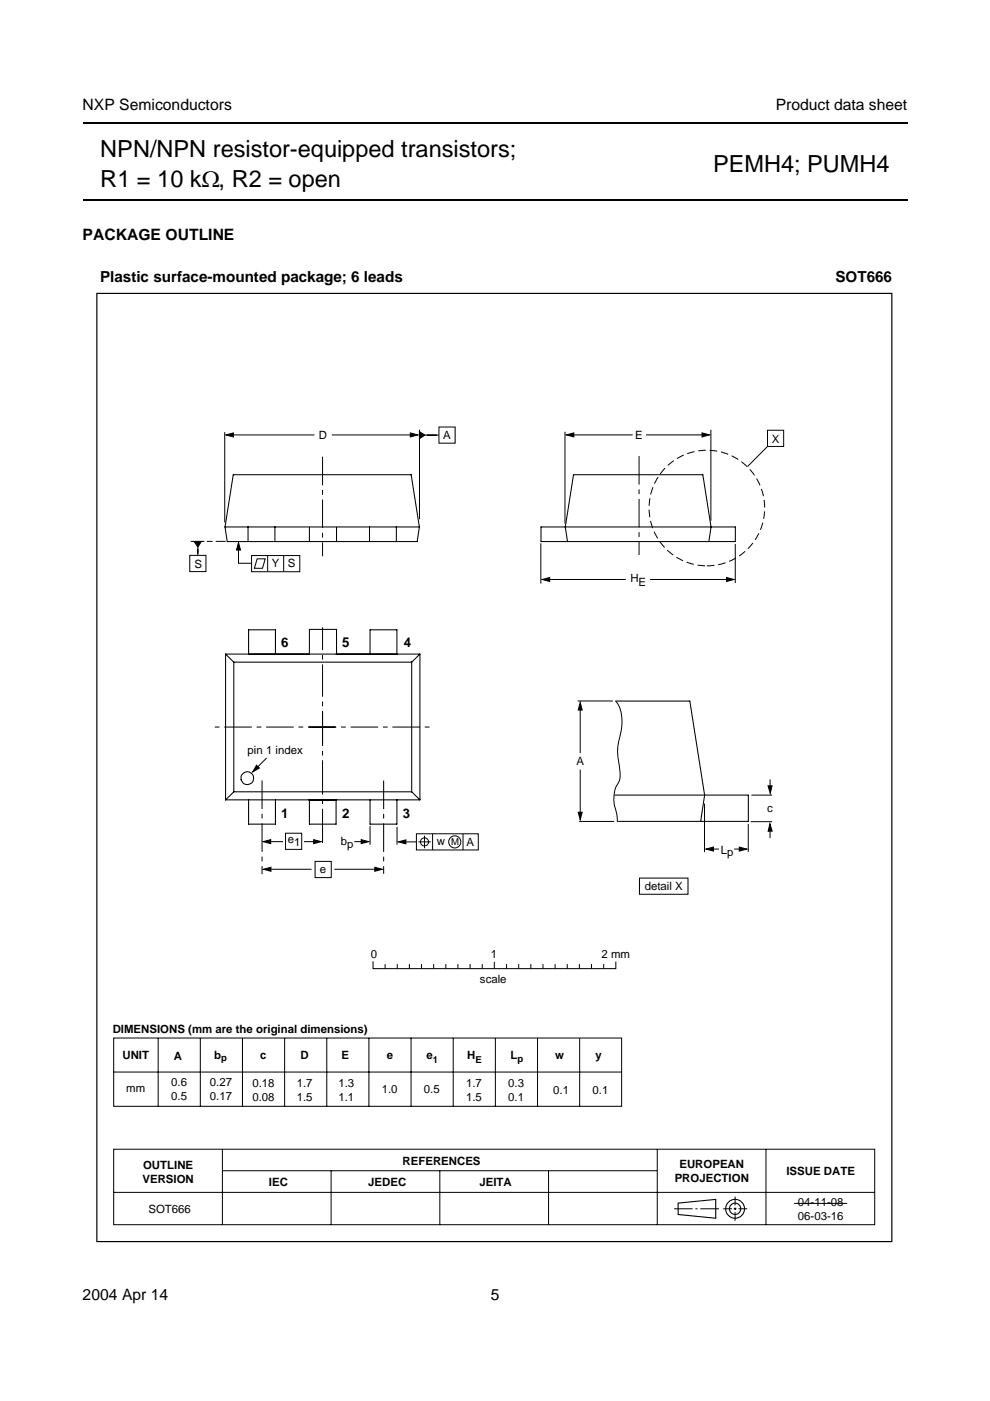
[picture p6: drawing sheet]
<svg xmlns="http://www.w3.org/2000/svg" width="210mm" height="297mm" viewBox="0 0 210 297" stroke-linecap="round" stroke-linejoin="round" font-family="sans-serif">
<path d="M17.5 26.1h174.9M17.5 42.4h174.9" fill="none" stroke="#000" stroke-width=".42"/>
<path d="M20.4 56.7h169.1v207h-169.1z" fill="#fff"/>
<g fill="none" stroke="#000" stroke-width=".21">
<path d="M47.6 91.6v19.2M48.9 92.2h17.8M70.4 92.2h17.3M88.9 91.1v19M89.5 92.2h3.5M93.1 90.5h3.4v3.5h-3.4zM119.8 91.5v19.5M120.8 92.2h13.4M137 92.2h12.6M150.7 91.1v19.3M162.7 91.2h3.5v3.5h-3.5zM162.7 94.7l-4.2 4.2"/>
<path d="M40.2 117.8h3.5v3.4h-3.5zM40.4 114.8h2.9M41.9 115.4v2.3M43.9 114.8h1.2M45.8 114.8h2M50.6 116v3.4h2.6M53.3 117.8h10.3v3.4h-10.3zM54.5 118.5h1.7l-.5 2h-1.8zM56.8 117.8v3.3M60.1 117.8v3.3M114.7 115.2v8.5M155.9 115.3v8.3"/>
<path d="M115.8 122.9h16.9M137.8 122.9h16.8M122.5 148.6h7.4M123 150v9.7M130.5 148.7h.1a8.4 8.4 0 0 1 .8 7.5l-.3 1.4a12.2 12.2 0 0 0 .3 5.2 4.7 4.7 0 0 1-.3 3.3 7.3 7.3 0 0 0-.3 6.5l.1 1.6M56.5 160.7l-2.3 2.3M56.7 178.4h3.3M60.5 176.7h3.5v3.4h-3.5zM64.4 178.4h2.9M75.1 178.4h2.2M78.5 175.1v4M84.2 175.3v3.8"/>
<path d="M85.3 178.5h3M88.3 176.8h13.1v3.4h-13.1zM88.7 178.5h2.6M90 177.2v2.6M91.7 176.8v3.4M98.2 176.8v3.4M122.8 174.2h7.4M123 163.2v9.6M149.4 170.4v10.3M158.6 174.7v5.9M159.2 174.2h4.5M159.3 168.6h4.4"/>
<path d="M163.3 175.6v2.1M163.3 165.3v2.4M56.7 184.3h9.4M66.8 182.6h3.4v3.5h-3.4zM70.9 184.3h9.3M135.6 186.2h10.3v3.4h-10.3zM150.6 180h1.8M155.7 180h1.5M79.1 203.9v1.5h51.5v-1.4M81.7 204.5v.8M84.2 204.5v.8M86.8 204.5v.8"/>
<path d="M89.4 204.5v.8M91.9 204.5v.8M94.5 204.5v.8M97.1 204.5v.8M99.7 204.5v.8M102.2 204.5v.8M104.8 204v1.3M107.4 204.5v.8M110 204.5v.8M112.5 204.5v.8M115.1 204.5v.8M117.7 204.5v.8"/>
<path d="M120.3 204.5v.8M122.8 204.5v.8M125.4 204.5v.8M128 204.5v.8M24.1 220.1h107.7v14.5h-107.7zM24.1 227.3h107.7M33.5 220.1v14.5M42.5 220.1v14.5M51.4 220.1v14.5M60.3 220.1v14.5M69.3 220.1v14.5M78.2 220.1v14.5"/>
<path d="M87.2 220v14.6M96.1 220.1v14.5M105 220.1v14.5M114 220.1v14.5M122.9 220.2v14.4M24.1 243.7h161.4v16h-161.4zM24.1 252.8h161.4M47.2 243.7v16M47.2 248.2h92.1M70.2 248.2v11.5M93.3 248.2v11.5M116.3 248.2v11.5"/>
<path d="M139.4 243.7v16M142.9 256.3h3.9M147.4 256.3h.5M148.5 256.3h4M153.3 256.3h1.9M155.6 256.3h.5M155.9 253.7v1.9M155.9 256v.5M155.9 257v1.8M156.6 256.3h1.8M162.4 243.7v16M168.3 255.1h11.3"/>
<circle cx="90" cy="178.5" r=".86"/>
<circle cx="96.4" cy="178.5" r="1.29"/>
</g>
<g fill="none" stroke="#000" stroke-width=".23">
<path d="M143.8 255.1l8-.8v4l-8-.8z"/>
<circle cx="155.9" cy="256.3" r="2"/>
<circle cx="155.9" cy="256.3" r="1.2"/>
</g>
<g fill="#000" stroke="#000" stroke-width=".21">
<path d="M47.9 92.2l1.6-.4v.8zM87 91.8l1.6 .4-1.6 .4zM88.9 91.5l1.2 .7-1.2 .8zM120.1 92.2l1.6-.4v.8zM148.8 91.8l1.6 .4-1.6 .4zM41.2 114.8h1.5l-.8 1.2zM50.6 115l.4 1.6h-.9zM115 122.9l1.6-.5v.9zM154 122.4l1.6 .5-1.6 .4zM123 148.9l.4 1.6h-.8zM54.4 162.2l.6 .6-1.4 .9zM55.8 178.4l1.6-.4v.9z"/>
<path d="M66.5 178l1.6 .4-1.6 .5zM76.6 178l1.6 .4-1.6 .5zM84.5 178.5l1.6-.4v.8zM122.6 172.2h.8l-.4 1.6zM156.7 179.6l1.6 .4-1.6 .4zM163.2 174.6l.5 1.6h-.8zM162.8 166.6h.9l-.4 1.6zM55.9 184.3l1.5-.4v.8zM79.5 183.9l1.6 .4-1.6 .4zM149.7 180l1.6-.4v.8z"/>
</g>
<path d="M65.5 154.2h25.6M71.1 154.2h-26.2" fill="none" stroke="#000" stroke-width=".21" stroke-dasharray="5.8 1 1 1" stroke-linecap="butt"/>
<path d="M68.4 157.6v-24.6" fill="none" stroke="#000" stroke-width=".21" stroke-dasharray="6.9 1 1 1" stroke-linecap="butt"/>
<path d="M68.4 150.9v28.5" fill="none" stroke="#000" stroke-width=".21" stroke-dasharray="7.3 1 1 1" stroke-linecap="butt"/>
<path d="M20.5 62.2h168.6v201h-168.6z" fill="none" stroke="#000" stroke-width=".25"/>
<circle cx="149.9" cy="107.7" r="12.3" fill="none" stroke="#000" stroke-width=".21" stroke-dasharray="1.6 .8" stroke-linecap="butt"/>
<path d="M68.4 96.8v21.1M135.5 96.7v21M55.6 165.5v19.8M81.3 165.5v19.8" fill="none" stroke="#000" stroke-width=".21" stroke-dasharray="6.1 1 1 1" stroke-linecap="butt"/>
<g fill="none" stroke="#000" stroke-width=".22">
<path d="M47.7 111.7l.5 3.1h40.3l.4-3.1M47.7 111.7l1.8-11.1h37.7l1.7 11.1M47.7 111.7h41.2M52.6 111.7v3.1M58.3 111.7v3.1M65.6 111.8v2.8M71.4 111.8v3M78.3 111.7v3.1M84 111.7v3.1M114.7 111.7h41.2v3.1h-41.2zM120.3 114.8l-.4-3.1 1.7-11.1h27.4l1.8 11.1-.5 3.1M47.8 138.7l1.8 1.7"/>
<path d="M47.8 138.7h17.8M47.8 138.7v30.9M58.4 138.7v-5.2h-5.7v5.2h25.8v-5.2h5.7v5.2M65.6 138.4v-5h5.8v5.2M71.3 138.7h17.7M89 138.7l-1.7 1.7M89 138.7v30.9M49.6 140.4v27.5M49.6 140.4h37.7M87.3 140.4v27.5M130.5 148.6h15.8l3.1 20-.8 5.6M47.8 169.6h4.9"/>
<path d="M49.6 167.9l-1.8 1.7M49.6 167.9h37.7M52.7 169.6h31.5M52.7 169.6v5.1h5.7v-5.1M65.4 169.6h6M65.6 169.6v5.1h5.7v-5.1M78.5 169.6v5.1h5.7v-5.1M84.2 169.6h4.8M87.3 167.9l1.7 1.7M130.3 168.6h28.4v5.6h-27.8"/>
<circle cx="52.4" cy="165" r="1.37"/>
</g>
<g font-size="5">
<text x="21.3" y="33.3">NPN/NPN resistor-equipped transistors;</text>
<text x="21.3" y="39.6">R1 = 10 kΩ, R2 = open</text>
<text x="151.2" y="36.4">PEMH4; PUMH4</text>
</g>
<g font-size="3.3">
<text x="17.5" y="23.3">NXP Semiconductors</text>
<text x="164.5" y="23.3">Product data sheet</text>
<text x="17.5" y="50.8">PACKAGE OUTLINE</text>
<text x="17.5" y="275.6">2004 Apr 14</text>
<text x="104" y="275.6">5</text>
</g>
<g font-size="3.2">
<text x="21.2" y="59.9">Plastic surface-mounted package; 6 leads</text>
<text x="177.1" y="59.9">SOT666</text>
</g>
<g font-size="2.8">
<text x="59.6" y="137.1">6</text>
<text x="72.5" y="137.1">5</text>
<text x="85.7" y="137.1">4</text>
<text x="59.6" y="173.4">1</text>
<text x="72.6" y="173.4">2</text>
<text x="85.4" y="173.4">3</text>
</g>
<g font-size="2.4">
<text x="67.6" y="93.1">D</text>
<text x="94" y="93.1">A</text>
<text x="134.7" y="93.1">E</text>
<text x="163.6" y="93.8">X</text>
<text x="41.2" y="120.4">S</text>
<text x="57.7" y="120.3">Y</text>
<text x="61" y="120.3">S</text>
<text x="133.7" y="123.5">H</text>
<text x="135.4" y="124.3">E</text>
<text x="52.5" y="159.9">pin 1 index</text>
<text x="122.3" y="162.2">A</text>
<text x="162.7" y="172.2">c</text>
<text x="61" y="178.8">e</text>
<text x="62.4" y="179.4">1</text>
<text x="72.3" y="179.1">b</text>
<text x="73.6" y="179.7">p</text>
<text x="92.6" y="179.2">w</text>
<text x="98.9" y="179.4">A</text>
<text x="67.8" y="185">e</text>
<text x="152.8" y="181">L</text>
<text x="154.2" y="181.6">p</text>
<text x="136.7" y="188.8">detail X</text>
<text x="78.6" y="203">0</text>
<text x="104" y="203">1</text>
<text x="127.6" y="203">2 mm</text>
<text x="101.8" y="208.4">scale</text>
<text x="23.9" y="218.9">DIMENSIONS (mm are the original dimensions)</text>
<text x="26" y="224.6">UNIT</text>
<text x="36.9" y="224.8">A</text>
<text x="45.4" y="224.6">b</text>
<text x="55.1" y="224.6">c</text>
<text x="63.7" y="224.6">D</text>
<text x="72.4" y="224.6">E</text>
<text x="82" y="224.6">e</text>
<text x="90.4" y="224.6">e</text>
<text x="99.1" y="224.6">H</text>
<text x="108.2" y="224.6">L</text>
<text x="117.7" y="224.6">w</text>
<text x="126.3" y="224.6">y</text>
<text x="26.8" y="231.6">mm</text>
<text x="36.3" y="230.2">0.6</text>
<text x="36.3" y="233.2">0.5</text>
<text x="44.5" y="230.3">0.27</text>
<text x="44.5" y="233.3">0.17</text>
<text x="53.5" y="230.4">0.18</text>
<text x="53.5" y="233.4">0.08</text>
<text x="62.9" y="230.4">1.7</text>
<text x="62.9" y="233.4">1.5</text>
<text x="71.8" y="230.4">1.3</text>
<text x="71.8" y="233.4">1.1</text>
<text x="80.9" y="231.8">1.0</text>
<text x="89.9" y="231.8">0.5</text>
<text x="98.8" y="230.4">1.7</text>
<text x="98.8" y="233.4">1.5</text>
<text x="107.8" y="230.4">0.3</text>
<text x="107.8" y="233.4">0.1</text>
<text x="117.3" y="231.9">0.1</text>
<text x="125.7" y="231.9">0.1</text>
<text x="30.2" y="250.8">VERSION</text>
<text x="30.3" y="247.9">OUTLINE</text>
<text x="57" y="251.5">IEC</text>
<text x="78.1" y="251.5">JEDEC</text>
<text x="85.4" y="246.9">REFERENCES</text>
<text x="101.6" y="251.5">JEITA</text>
<text x="143.1" y="250.6">PROJECTION</text>
<text x="144.1" y="247.6">EUROPEAN</text>
<text x="166.8" y="249.1">ISSUE DATE</text>
<text x="31.5" y="257.1">SOT666</text>
<text x="169.2" y="255.8">04-11-08</text>
<text x="169.2" y="258.7">06-03-16</text>
</g>
<g font-size="2">
<text x="95.6" y="179.2">M</text>
<text x="46.9" y="225">p</text>
<text x="91.8" y="225.4">1</text>
<text x="100.8" y="225.4">E</text>
<text x="109.7" y="225.2">p</text>
</g>
</svg>
